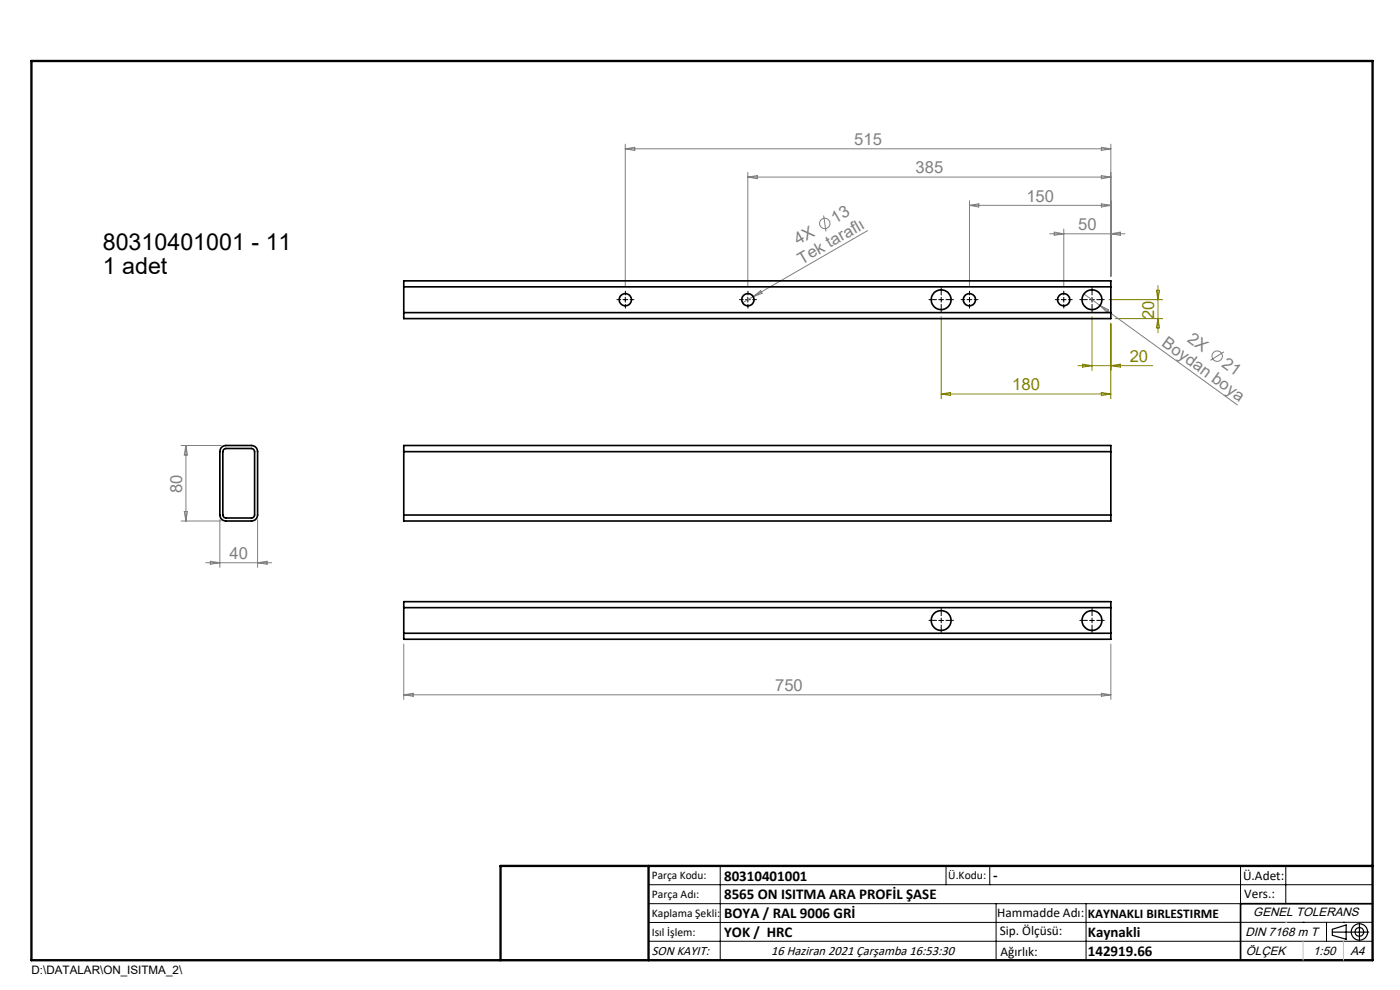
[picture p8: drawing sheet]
<svg xmlns="http://www.w3.org/2000/svg" width="297mm" height="210mm" viewBox="0 0 297 210" stroke-linecap="round" stroke-linejoin="round" font-family="sans-serif">
<g fill="none" stroke="#808080" stroke-width=".21">
<path d="M132.6 30.6v30.2M132.6 31.6h103.1M132.6 31.6l2.1-.4v.7zM158.6 36.6v24.2M158.6 37.6h77.1M158.6 37.6l2.1-.4v.7zM233.6 31.2l2.1 .4-2.1 .3zM233.6 37.2l2.1 .4-2.1 .3zM235.7 30.6v28M174.7 45.7l.5 3.4M184 48.9l-24.2 14M205.7 42.6v18.2"/>
<path d="M205.7 43.6h30M205.7 43.6l1.9-.4v.7zM222.7 49.6h16M223.7 49.2l2 .4-2 .3zM225.7 48.6v12.2M233.6 43.2l2.1 .4-2.1 .3zM235.7 49.6l2-.4v.7zM159.8 62.9l-2.3 1.3M159.8 62.9l1.6-1.2 .3 .5zM229.9 62.4l3.5 2.4M233.4 64.8l29.1 21.1M233.4 64.8l1.8 .9-.4 .5z"/>
<path d="M259.6 74.6l-2.8 1.8M38.4 94.5h8.5M39.4 94.5v16M39.4 94.5l.4 2h-.7zM38.4 110.5h8.5M39.1 108.5h.7l-.4 2zM43.6 119.4h14M44.6 119.1l2 .3-2 .3zM46.6 110.2v10.2M54.6 110.2v10.2M54.6 119.4l2.1-.3v.6zM85.7 136.6v11.8"/>
<path d="M235.7 136.6v11.8M85.7 147.4h150M85.7 147.4l2-.3v.6zM233.6 147.1l2.1 .3-2.1 .3z"/>
<circle cx="175" cy="47.4" r="1.11"/>
<circle cx="258.2" cy="75.6" r="1.1"/>
</g>
<g fill="none" stroke="#000" stroke-width=".25">
<path d="M282.6 197.7h7.8M282.6 197.1l3-.9v3l-3-.8zM288.4 195.8v3.8M106.2 203.7h185"/>
<circle cx="288.4" cy="197.7" r="1.74"/>
<circle cx="288.4" cy="197.7" r=".93"/>
</g>
<g fill="none" stroke="#000" stroke-width=".21" stroke-dasharray="15.2 1.3 1.3 1.3">
<path d="M131.7 63.6h-.8M132.7 62.6v-.8M132.7 64.6v.8M133.7 63.6h.8M157.7 63.6h-.8M158.7 62.6v-.8M158.7 64.6v.8M159.7 63.6h.8M198.7 63.6h-1.6M199.7 62.6v-1.6M199.7 64.6v1.6M200.7 63.6h1.6"/>
<path d="M204.7 63.6h-.8M205.7 62.6v-.8M205.7 64.6v.8M206.7 63.6h.8M224.7 63.6h-.8M225.7 62.6v-.8M225.7 64.6v.8M226.7 63.6h.8M230.7 63.6h-1.6M231.7 62.6v-1.6M231.7 64.6v1.6M232.7 63.6h1.6"/>
<path d="M198.7 131.6h-1.6M199.7 132.6v1.6M199.7 130.6v-1.6M200.7 131.6h1.6M230.7 131.6h-1.6M231.7 132.6v1.6M231.7 130.6v-1.6M232.7 131.6h1.6"/>
</g>
<g fill="none" stroke="#000" stroke-width=".21">
<path d="M132.2 63.6h1M132.6 63.1v1M158.2 63.6h1M158.6 63.1v1M199.1 63.6h1.1M199.7 63.1v1M205.1 63.6h1.1M205.7 63.1v1M225.1 63.6h1.1M225.7 63.1v1M231.1 63.6h1.1M231.7 63.1v1"/>
<path d="M199.1 131.6h1.1M199.7 131.1v1M231.1 131.6h1.1M231.7 131.1v1M137.6 187.7h153.6M137.6 191.7h153.6M137.6 199.7h153.6M152.8 183.7v20M200.7 183.7v4M210 183.7v4M211.3 191.7v12M230.4 191.7v12"/>
<path d="M263.2 183.7v20M272.8 183.7v8M276.4 195.6h.1M281.4 195.6v4.1M285 195.6h.1M291.2 195.6l-153.6 .1"/>
</g>
<g fill="none" stroke="#000" stroke-width=".35">
<path d="M85.7 66.3v1.3h150v-1.3M85.7 60.8v-1.2h150v1.2M85.7 60.8v5.5M85.7 66.3h150M85.7 60.8h150M235.7 60.8v5.5M46.8 95.1l.4-.4 .7-.2h5.5a1.33 1.33 0 0 1 1.2 1.3v13.4a1.33 1.33 0 0 1-1.2 1.3h-5.5a1.33 1.33 0 0 1-1.3-1.3v-13.4zM47.5 95.3l.4-.2h5.5a.74 .74 0 0 1 .6 .7l-.1 13.8-.5 .3h-5.5l-.3-.1-.3-.6v-13.4zM85.7 95.8v-1.3h150v1.3M85.7 95.8v13.4M85.7 95.8h150M235.7 95.8v13.4"/>
<path d="M85.7 109.2v1.3h150v-1.3M85.7 109.2h150M85.7 128.9v-1.3h150v1.3M85.7 134.3v1.3h150v-1.3M85.7 128.9v5.4M85.7 128.9h150M85.7 134.3h150M235.7 128.9v5.4M291.2 191.7h-28v12"/>
<circle cx="132.6" cy="63.6" r="1.3"/>
<circle cx="158.6" cy="63.6" r="1.3"/>
<circle cx="199.7" cy="63.6" r="2.1"/>
<circle cx="205.7" cy="63.6" r="1.3"/>
<circle cx="225.7" cy="63.6" r="1.29"/>
<circle cx="231.7" cy="63.6" r="2.1"/>
<circle cx="199.7" cy="131.6" r="2.11"/>
<circle cx="231.7" cy="131.6" r="2.11"/>
</g>
<path d="M6.7 12.9h284.5v190.8h-284.5zM137.6 183.7v20M291.2 183.7h-185v20" fill="none" stroke="#000" stroke-width=".5"/>
<path d="M276.4 199.7v4M285 199.7v4" fill="none" stroke="#c0c0c0" stroke-width=".21"/>
<path d="M272.8 195.6h.1" fill="none" stroke="#c0c0c0" stroke-width=".25"/>
<g fill="none" stroke="#808000" stroke-width=".21">
<path d="M199.7 67.2v17.4M228.7 77.6h15.8M229.7 77.2l2 .4-2 .3zM231.7 67.2v11.4M235.3 63.6h11.4M235.7 68.6v16M235.7 77.6l2-.4v.7zM236.6 67.6h10.1M245.3 61.6h.7l-.4 2zM245.6 60.6v10M245.6 67.6l.4 2h-.7zM199.7 83.6h36"/>
<path d="M199.7 83.6l1.9-.4v.7zM233.6 83.2l2.1 .4-2.1 .3z"/>
</g>
<g font-size="4.9">
<text x="21.8" y="53.1">80310401001 - 11</text>
<text x="21.8" y="58.1">1 adet</text>
</g>
<g font-size="3.5" fill="#808080">
<text x="181.2" y="30.8">515</text>
<text x="194.2" y="36.8">385</text>
<text x="177.2" y="47.5" transform="rotate(-30 177.2 47.5)">13</text>
<text x="217.7" y="42.8">150</text>
<text x="169.3" y="52" transform="rotate(-30 169.3 52)">4X</text>
<text x="228.7" y="48.8">50</text>
<text x="170.1" y="56.1" transform="rotate(-30 170.1 56.1)">Tek taraflı</text>
<text x="246.3" y="73.2" transform="rotate(36 246.3 73.2)">Boydan boya</text>
<text x="251.7" y="72.3" transform="rotate(36 251.7 72.3)">2X</text>
<text x="259" y="77.6" transform="rotate(36 259 77.6)">21</text>
<text x="38.7" y="104.5" transform="rotate(-90 38.7 104.5)">80</text>
<text x="48.7" y="118.6">40</text>
<text x="164.4" y="146.6">750</text>
</g>
<g font-size="3.5" fill="#808000">
<text x="244.9" y="67.6" transform="rotate(-90 244.9 67.6)">20</text>
<text x="239.7" y="76.8">20</text>
<text x="214.7" y="82.8">180</text>
</g>
<g font-size="3.2">
<text x="153.6" y="186.8">80310401001</text>
<text x="153.6" y="190.8">8565 ON ISITMA ARA PROFİL ŞASE</text>
<text x="210.7" y="186.6">-</text>
<text x="153.6" y="194.8">BOYA / RAL 9006 GRİ</text>
<text x="153.6" y="198.8">YOK / HRC</text>
<text x="230.8" y="198.7">Kaynakli</text>
<text x="230.8" y="202.8">142919.66</text>
</g>
<g font-size="2.8">
<text x="263.7" y="186.7">Ü.Adet:</text>
<text x="263.9" y="190.5">Vers.:</text>
<text x="211.5" y="194.5">Hammadde Adı:</text>
<text x="230.8" y="194.7">KAYNAKLI BIRLESTIRME</text>
<text x="138.3" y="202.6">SON KAYIT:</text>
<text x="163.6" y="202.6">16 Haziran 2021 Çarşamba 16:53:30</text>
<text x="212.1" y="198.4">Sip. Ölçüsü:</text>
<text x="212.2" y="202.7">Ağırlık:</text>
</g>
<g font-size="2.6">
<text x="265.9" y="194.4">GENEL TOLERANS</text>
<text x="264.2" y="198.5">DIN 7168 m T</text>
<text x="264.3" y="202.6">ÖLÇEK</text>
<text x="278.5" y="202.6">1:50</text>
<text x="286.5" y="202.6">A4</text>
</g>
<g font-size="2.5">
<text x="138.3" y="186.4">Parça Kodu:</text>
<text x="138.3" y="190.5">Parça Adı:</text>
<text x="201.2" y="186.5">Ü.Kodu:</text>
<text x="138.3" y="194.5">Kaplama Şekli:</text>
<text x="138.3" y="198.6">Isıl İşlem:</text>
<text x="6.7" y="206.7">D:\DATALAR\ON_ISITMA_2\</text>
</g>
</svg>
